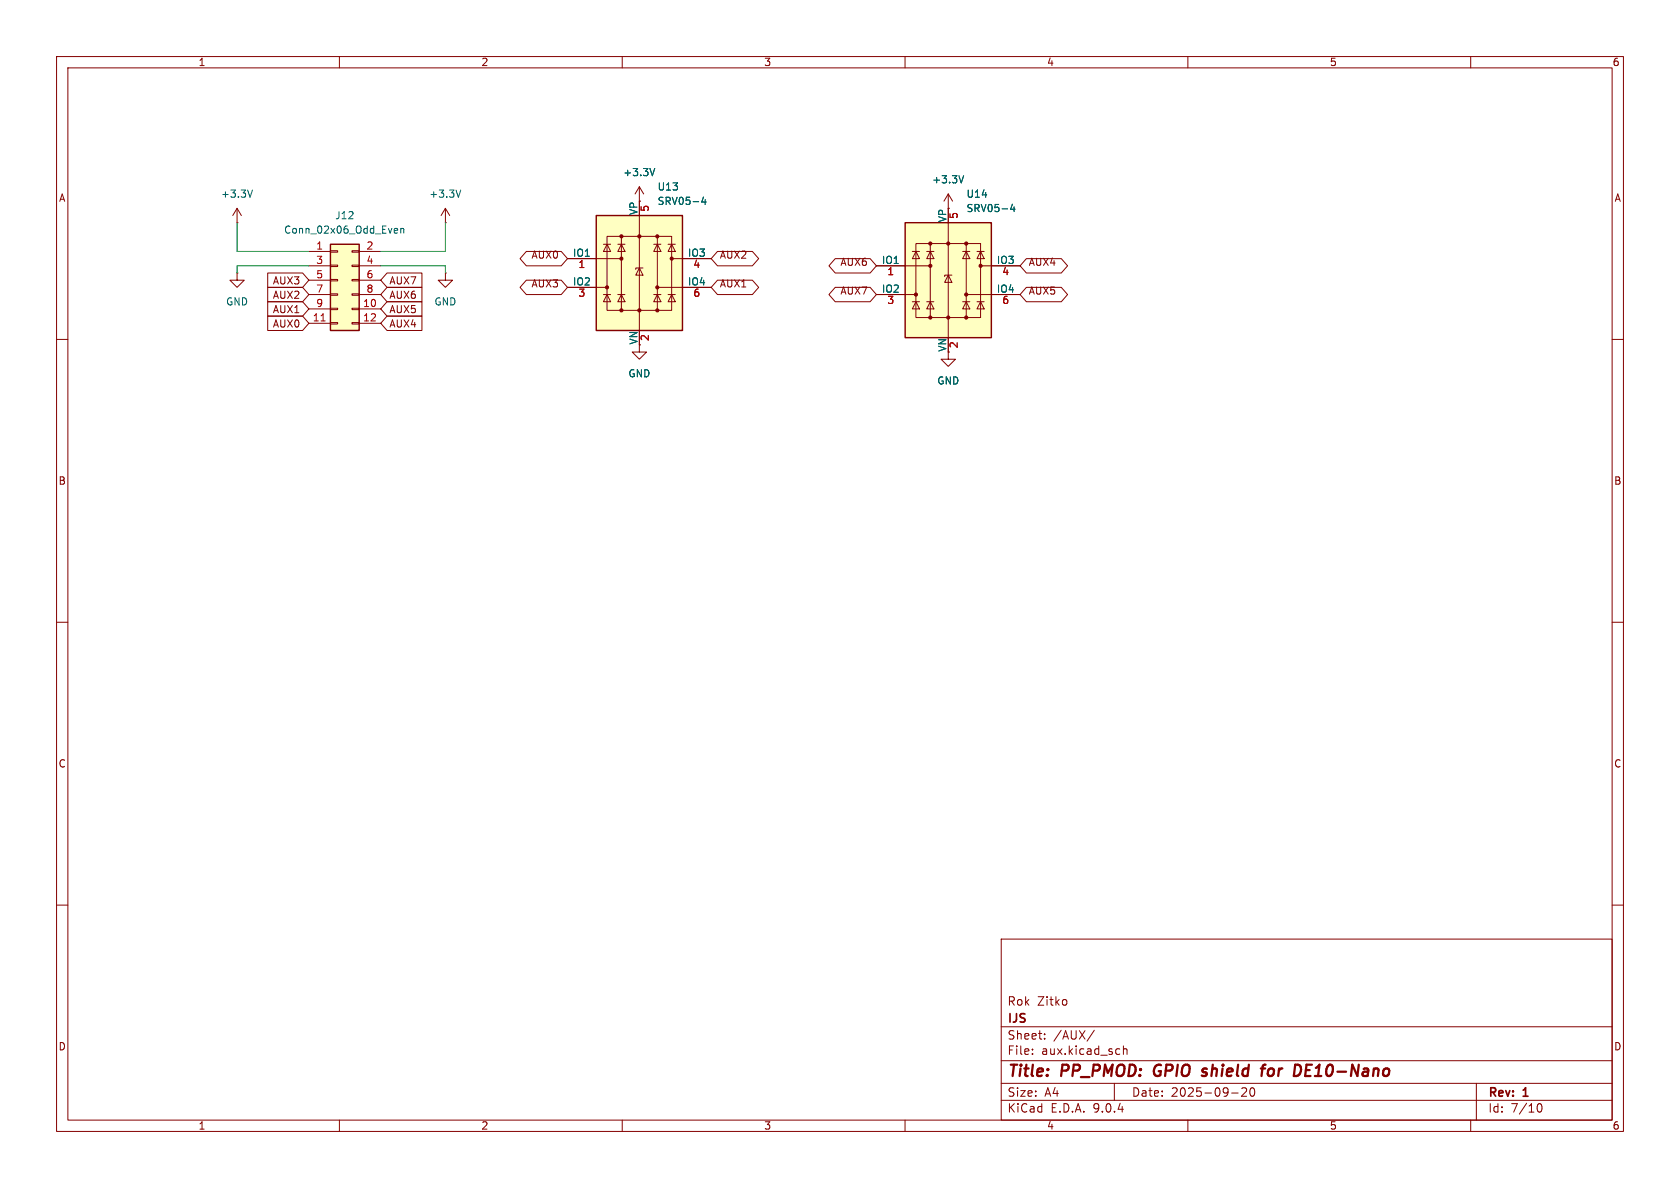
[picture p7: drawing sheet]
(kicad_sch
 (version 20250114)
 (generator "eeschema")
 (generator_version "9.0")
 (paper "A4")
 (title_block
  (title "PP_PMOD: GPIO shield for DE10-Nano")
  (date "2025-09-20")
  (rev "1")
  (company "IJS")
  (comment 1 "Rok Zitko"))
 (lib_symbols
  (symbol "Connector_Generic:Conn_02x06_Odd_Even"
   (pin_names
    (offset 1.016) (hide yes)) (exclude_from_sim no) (in_bom yes) (on_board yes)
   (property "Reference" "J" (at 1.27 7.62 0) (effects (font (size 1.27 1.27))))
   (property "Value" "Conn_02x06_Odd_Even" (at 1.27 -10.16 0) (effects (font (size 1.27 1.27))))
   (property "Footprint" "" (at 0 0 0) (effects (font (size 1.27 1.27)) (hide yes)))
   (property "Datasheet" "~" (at 0 0 0) (effects (font (size 1.27 1.27)) (hide yes)))
   (property "Description" "Generic connector, double row, 02x06, odd/even pin numbering scheme (row 1 odd numbers, row 2 even numbers), script generated (kicad-library-utils/schlib/autogen/connector/)" (at 0 0 0) (effects (font (size 1.27 1.27)) (hide yes)))
   (symbol "Conn_02x06_Odd_Even_1_1"
    (rectangle (start -1.27 6.35) (end 3.81 -8.89) (stroke (width 0.254) (type default)) (fill (type background)))
    (rectangle (start -1.27 5.207) (end 0 4.953) (stroke (width 0.1524) (type default)) (fill (type none)))
    (rectangle (start -1.27 2.667) (end 0 2.413) (stroke (width 0.1524) (type default)) (fill (type none)))
    (rectangle (start -1.27 0.127) (end 0 -0.127) (stroke (width 0.1524) (type default)) (fill (type none)))
    (rectangle (start -1.27 -2.413) (end 0 -2.667) (stroke (width 0.1524) (type default)) (fill (type none)))
    (rectangle (start -1.27 -4.953) (end 0 -5.207) (stroke (width 0.1524) (type default)) (fill (type none)))
    (rectangle (start -1.27 -7.493) (end 0 -7.747) (stroke (width 0.1524) (type default)) (fill (type none)))
    (rectangle (start 3.81 5.207) (end 2.54 4.953) (stroke (width 0.1524) (type default)) (fill (type none)))
    (rectangle (start 3.81 2.667) (end 2.54 2.413) (stroke (width 0.1524) (type default)) (fill (type none)))
    (rectangle (start 3.81 0.127) (end 2.54 -0.127) (stroke (width 0.1524) (type default)) (fill (type none)))
    (rectangle (start 3.81 -2.413) (end 2.54 -2.667) (stroke (width 0.1524) (type default)) (fill (type none)))
    (rectangle (start 3.81 -4.953) (end 2.54 -5.207) (stroke (width 0.1524) (type default)) (fill (type none)))
    (rectangle (start 3.81 -7.493) (end 2.54 -7.747) (stroke (width 0.1524) (type default)) (fill (type none)))
    (pin passive line (at -5.08 5.08 0) (length 3.81) (name "Pin_1" (effects (font (size 1.27 1.27)))) (number "1" (effects (font (size 1.27 1.27)))))
    (pin passive line (at -5.08 2.54 0) (length 3.81) (name "Pin_3" (effects (font (size 1.27 1.27)))) (number "3" (effects (font (size 1.27 1.27)))))
    (pin passive line (at -5.08 0 0) (length 3.81) (name "Pin_5" (effects (font (size 1.27 1.27)))) (number "5" (effects (font (size 1.27 1.27)))))
    (pin passive line (at -5.08 -2.54 0) (length 3.81) (name "Pin_7" (effects (font (size 1.27 1.27)))) (number "7" (effects (font (size 1.27 1.27)))))
    (pin passive line (at -5.08 -5.08 0) (length 3.81) (name "Pin_9" (effects (font (size 1.27 1.27)))) (number "9" (effects (font (size 1.27 1.27)))))
    (pin passive line (at -5.08 -7.62 0) (length 3.81) (name "Pin_11" (effects (font (size 1.27 1.27)))) (number "11" (effects (font (size 1.27 1.27)))))
    (pin passive line (at 7.62 5.08 180) (length 3.81) (name "Pin_2" (effects (font (size 1.27 1.27)))) (number "2" (effects (font (size 1.27 1.27)))))
    (pin passive line (at 7.62 2.54 180) (length 3.81) (name "Pin_4" (effects (font (size 1.27 1.27)))) (number "4" (effects (font (size 1.27 1.27)))))
    (pin passive line (at 7.62 0 180) (length 3.81) (name "Pin_6" (effects (font (size 1.27 1.27)))) (number "6" (effects (font (size 1.27 1.27)))))
    (pin passive line (at 7.62 -2.54 180) (length 3.81) (name "Pin_8" (effects (font (size 1.27 1.27)))) (number "8" (effects (font (size 1.27 1.27)))))
    (pin passive line (at 7.62 -5.08 180) (length 3.81) (name "Pin_10" (effects (font (size 1.27 1.27)))) (number "10" (effects (font (size 1.27 1.27)))))
    (pin passive line (at 7.62 -7.62 180) (length 3.81) (name "Pin_12" (effects (font (size 1.27 1.27)))) (number "12" (effects (font (size 1.27 1.27))))))
   (embedded_fonts no))
  (symbol "Power_Protection:SRV05-4"
   (pin_names
    (offset 0)) (exclude_from_sim no) (in_bom yes) (on_board yes)
   (property "Reference" "U" (at -5.08 11.43 0) (effects (font (size 1.27 1.27)) (justify right)))
   (property "Value" "SRV05-4" (at 2.54 11.43 0) (effects (font (size 1.27 1.27)) (justify left)))
   (property "Footprint" "Package_TO_SOT_SMD:SOT-23-6" (at 17.78 -11.43 0) (effects (font (size 1.27 1.27)) (hide yes)))
   (property "Datasheet" "http://www.onsemi.com/pub/Collateral/SRV05-4-D.PDF" (at 0 0 0) (effects (font (size 1.27 1.27)) (hide yes)))
   (property "Description" "ESD Protection Diodes with Low Clamping Voltage, SOT-23-6" (at 0 0 0) (effects (font (size 1.27 1.27)) (hide yes)))
   (symbol "SRV05-4_0_0"
    (rectangle (start -5.715 6.477) (end 5.715 -6.604) (stroke (width 0) (type default)) (fill (type none)))
    (polyline (pts (xy -3.175 -6.604) (xy -3.175 6.477)) (stroke (width 0) (type default)) (fill (type none)))
    (polyline (pts (xy 3.175 6.477) (xy 3.175 -6.604)) (stroke (width 0) (type default)) (fill (type none))))
   (symbol "SRV05-4_0_1"
    (polyline (pts (xy -7.747 2.54) (xy -3.175 2.54)) (stroke (width 0) (type default)) (fill (type none)))
    (rectangle (start -7.62 10.16) (end 7.62 -10.16) (stroke (width 0.254) (type default)) (fill (type background)))
    (polyline (pts (xy -7.62 -2.54) (xy -5.715 -2.54)) (stroke (width 0) (type default)) (fill (type none)))
    (circle (center -5.715 -2.54) (radius 0.2794) (stroke (width 0) (type default)) (fill (type outline)))
    (polyline (pts (xy -5.08 5.08) (xy -6.35 5.08)) (stroke (width 0) (type default)) (fill (type none)))
    (polyline (pts (xy -5.08 3.81) (xy -6.35 3.81) (xy -5.715 5.08) (xy -5.08 3.81)) (stroke (width 0) (type default)) (fill (type none)))
    (polyline (pts (xy -5.08 -3.81) (xy -6.35 -3.81)) (stroke (width 0) (type default)) (fill (type none)))
    (polyline (pts (xy -5.08 -5.08) (xy -6.35 -5.08) (xy -5.715 -3.81) (xy -5.08 -5.08)) (stroke (width 0) (type default)) (fill (type none)))
    (circle (center -3.175 6.477) (radius 0.2794) (stroke (width 0) (type default)) (fill (type outline)))
    (circle (center -3.175 2.54) (radius 0.2794) (stroke (width 0) (type default)) (fill (type outline)))
    (circle (center -3.175 -6.604) (radius 0.2794) (stroke (width 0) (type default)) (fill (type outline)))
    (polyline (pts (xy -2.54 5.08) (xy -3.81 5.08)) (stroke (width 0) (type default)) (fill (type none)))
    (polyline (pts (xy -2.54 3.81) (xy -3.81 3.81) (xy -3.175 5.08) (xy -2.54 3.81)) (stroke (width 0) (type default)) (fill (type none)))
    (polyline (pts (xy -2.54 -3.81) (xy -3.81 -3.81)) (stroke (width 0) (type default)) (fill (type none)))
    (polyline (pts (xy -2.54 -5.08) (xy -3.81 -5.08) (xy -3.175 -3.81) (xy -2.54 -5.08)) (stroke (width 0) (type default)) (fill (type none)))
    (polyline (pts (xy 0 10.16) (xy 0 -10.16)) (stroke (width 0) (type default)) (fill (type none)))
    (circle (center 0 6.477) (radius 0.2794) (stroke (width 0) (type default)) (fill (type outline)))
    (circle (center 0 -6.604) (radius 0.2794) (stroke (width 0) (type default)) (fill (type outline)))
    (polyline (pts (xy 0.635 0.889) (xy -0.635 0.889) (xy -0.635 0.635)) (stroke (width 0) (type default)) (fill (type none)))
    (polyline (pts (xy 0.635 -0.381) (xy -0.635 -0.381) (xy 0 0.889) (xy 0.635 -0.381)) (stroke (width 0) (type default)) (fill (type none)))
    (circle (center 3.175 6.477) (radius 0.2794) (stroke (width 0) (type default)) (fill (type outline)))
    (circle (center 3.175 -2.54) (radius 0.2794) (stroke (width 0) (type default)) (fill (type outline)))
    (circle (center 3.175 -6.604) (radius 0.2794) (stroke (width 0) (type default)) (fill (type outline)))
    (polyline (pts (xy 3.81 5.08) (xy 2.54 5.08)) (stroke (width 0) (type default)) (fill (type none)))
    (polyline (pts (xy 3.81 3.81) (xy 2.54 3.81) (xy 3.175 5.08) (xy 3.81 3.81)) (stroke (width 0) (type default)) (fill (type none)))
    (polyline (pts (xy 3.81 -3.81) (xy 2.54 -3.81)) (stroke (width 0) (type default)) (fill (type none)))
    (polyline (pts (xy 3.81 -5.08) (xy 2.54 -5.08) (xy 3.175 -3.81) (xy 3.81 -5.08)) (stroke (width 0) (type default)) (fill (type none)))
    (circle (center 5.715 2.54) (radius 0.2794) (stroke (width 0) (type default)) (fill (type outline)))
    (polyline (pts (xy 6.35 5.08) (xy 5.08 5.08)) (stroke (width 0) (type default)) (fill (type none)))
    (polyline (pts (xy 6.35 3.81) (xy 5.08 3.81) (xy 5.715 5.08) (xy 6.35 3.81)) (stroke (width 0) (type default)) (fill (type none)))
    (polyline (pts (xy 6.35 -3.81) (xy 5.08 -3.81)) (stroke (width 0) (type default)) (fill (type none)))
    (polyline (pts (xy 6.35 -5.08) (xy 5.08 -5.08) (xy 5.715 -3.81) (xy 6.35 -5.08)) (stroke (width 0) (type default)) (fill (type none)))
    (polyline (pts (xy 7.62 2.54) (xy 5.715 2.54)) (stroke (width 0) (type default)) (fill (type none)))
    (polyline (pts (xy 7.62 -2.54) (xy 3.175 -2.54)) (stroke (width 0) (type default)) (fill (type none))))
   (symbol "SRV05-4_1_1"
    (pin passive line (at -12.7 2.54 0) (length 5.08) (name "IO1" (effects (font (size 1.27 1.27)))) (number "1" (effects (font (size 1.27 1.27)))))
    (pin passive line (at -12.7 -2.54 0) (length 5.08) (name "IO2" (effects (font (size 1.27 1.27)))) (number "3" (effects (font (size 1.27 1.27)))))
    (pin passive line (at 0 12.7 270) (length 2.54) (name "VP" (effects (font (size 1.27 1.27)))) (number "5" (effects (font (size 1.27 1.27)))))
    (pin passive line (at 0 -12.7 90) (length 2.54) (name "VN" (effects (font (size 1.27 1.27)))) (number "2" (effects (font (size 1.27 1.27)))))
    (pin passive line (at 12.7 2.54 180) (length 5.08) (name "IO3" (effects (font (size 1.27 1.27)))) (number "4" (effects (font (size 1.27 1.27)))))
    (pin passive line (at 12.7 -2.54 180) (length 5.08) (name "IO4" (effects (font (size 1.27 1.27)))) (number "6" (effects (font (size 1.27 1.27))))))
   (embedded_fonts no))
  (symbol "power:+3.3V"
   (power)
   (pin_numbers (hide yes))
   (pin_names
    (offset 0) (hide yes)) (exclude_from_sim no) (in_bom yes) (on_board yes)
   (property "Reference" "#PWR" (at 0 -3.81 0) (effects (font (size 1.27 1.27)) (hide yes)))
   (property "Value" "+3.3V" (at 0 3.556 0) (effects (font (size 1.27 1.27))))
   (property "Footprint" "" (at 0 0 0) (effects (font (size 1.27 1.27)) (hide yes)))
   (property "Datasheet" "" (at 0 0 0) (effects (font (size 1.27 1.27)) (hide yes)))
   (property "Description" "Power symbol creates a global label with name \"+3.3V\"" (at 0 0 0) (effects (font (size 1.27 1.27)) (hide yes)))
   (symbol "+3.3V_0_1"
    (polyline (pts (xy -0.762 1.27) (xy 0 2.54)) (stroke (width 0) (type default)) (fill (type none)))
    (polyline (pts (xy 0 2.54) (xy 0.762 1.27)) (stroke (width 0) (type default)) (fill (type none)))
    (polyline (pts (xy 0 0) (xy 0 2.54)) (stroke (width 0) (type default)) (fill (type none))))
   (symbol "+3.3V_1_1"
    (pin power_in line (at 0 0 90) (length 0) (name "~" (effects (font (size 1.27 1.27)))) (number "1" (effects (font (size 1.27 1.27))))))
   (embedded_fonts no))
  (symbol "power:GND"
   (power)
   (pin_numbers (hide yes))
   (pin_names
    (offset 0) (hide yes)) (exclude_from_sim no) (in_bom yes) (on_board yes)
   (property "Reference" "#PWR" (at 0 -6.35 0) (effects (font (size 1.27 1.27)) (hide yes)))
   (property "Value" "GND" (at 0 -3.81 0) (effects (font (size 1.27 1.27))))
   (property "Footprint" "" (at 0 0 0) (effects (font (size 1.27 1.27)) (hide yes)))
   (property "Datasheet" "" (at 0 0 0) (effects (font (size 1.27 1.27)) (hide yes)))
   (property "Description" "Power symbol creates a global label with name \"GND\" , ground" (at 0 0 0) (effects (font (size 1.27 1.27)) (hide yes)))
   (symbol "GND_0_1"
    (polyline (pts (xy 0 0) (xy 0 -1.27) (xy 1.27 -1.27) (xy 0 -2.54) (xy -1.27 -1.27) (xy 0 -1.27)) (stroke (width 0) (type default)) (fill (type none))))
   (symbol "GND_1_1"
    (pin power_in line (at 0 0 270) (length 0) (name "~" (effects (font (size 1.27 1.27)))) (number "1" (effects (font (size 1.27 1.27))))))
   (embedded_fonts no)))
 (wire
  (pts (xy 78.74 48.26) (xy 78.74 46.99))
  (stroke (width 0) (type default)))
 (wire
  (pts (xy 41.91 44.45) (xy 54.61 44.45))
  (stroke (width 0) (type default)))
 (wire
  (pts (xy 41.91 39.37) (xy 41.91 44.45))
  (stroke (width 0) (type default)))
 (wire
  (pts (xy 41.91 46.99) (xy 41.91 48.26))
  (stroke (width 0) (type default)))
 (wire
  (pts (xy 78.74 44.45) (xy 78.74 39.37))
  (stroke (width 0) (type default)))
 (wire
  (pts (xy 54.61 46.99) (xy 41.91 46.99))
  (stroke (width 0) (type default)))
 (wire
  (pts (xy 78.74 46.99) (xy 67.31 46.99))
  (stroke (width 0) (type default)))
 (wire
  (pts (xy 67.31 44.45) (xy 78.74 44.45))
  (stroke (width 0) (type default)))
 (global_label "AUX7"
  (shape input)
  (at 67.31 49.53 0)
  (fields_autoplaced yes)
  (effects (font (size 1.27 1.27)) (justify left))
  (property "Intersheetrefs" "${INTERSHEET_REFS}" (at 75.1333 49.53 0) (effects (font (size 1.27 1.27)) (justify left) (hide yes))))
 (global_label "AUX1"
  (shape input)
  (at 54.61 54.61 180)
  (fields_autoplaced yes)
  (effects (font (size 1.27 1.27)) (justify right))
  (property "Intersheetrefs" "${INTERSHEET_REFS}" (at 46.7867 54.61 0) (effects (font (size 1.27 1.27)) (justify right) (hide yes))))
 (global_label "AUX2"
  (shape bidirectional)
  (at 125.73 45.72 0)
  (effects (font (size 1.27 1.27)) (justify left bottom))
  (property "Intersheetrefs" "${INTERSHEET_REFS}" (at 125.73 45.72 0) (effects (font (size 1.27 1.27)) (hide yes))))
 (global_label "AUX0"
  (shape input)
  (at 54.61 57.15 180)
  (fields_autoplaced yes)
  (effects (font (size 1.27 1.27)) (justify right))
  (property "Intersheetrefs" "${INTERSHEET_REFS}" (at 46.7867 57.15 0) (effects (font (size 1.27 1.27)) (justify right) (hide yes))))
 (global_label "AUX7"
  (shape bidirectional)
  (at 154.94 52.07 180)
  (effects (font (size 1.27 1.27)) (justify right bottom))
  (property "Intersheetrefs" "${INTERSHEET_REFS}" (at 154.94 52.07 0) (effects (font (size 1.27 1.27)) (hide yes))))
 (global_label "AUX6"
  (shape bidirectional)
  (at 154.94 46.99 180)
  (effects (font (size 1.27 1.27)) (justify right bottom))
  (property "Intersheetrefs" "${INTERSHEET_REFS}" (at 154.94 46.99 0) (effects (font (size 1.27 1.27)) (hide yes))))
 (global_label "AUX4"
  (shape input)
  (at 67.31 57.15 0)
  (fields_autoplaced yes)
  (effects (font (size 1.27 1.27)) (justify left))
  (property "Intersheetrefs" "${INTERSHEET_REFS}" (at 75.1333 57.15 0) (effects (font (size 1.27 1.27)) (justify left) (hide yes))))
 (global_label "AUX4"
  (shape bidirectional)
  (at 180.34 46.99 0)
  (effects (font (size 1.27 1.27)) (justify left bottom))
  (property "Intersheetrefs" "${INTERSHEET_REFS}" (at 180.34 46.99 0) (effects (font (size 1.27 1.27)) (hide yes))))
 (global_label "AUX3"
  (shape input)
  (at 54.61 49.53 180)
  (fields_autoplaced yes)
  (effects (font (size 1.27 1.27)) (justify right))
  (property "Intersheetrefs" "${INTERSHEET_REFS}" (at 46.7867 49.53 0) (effects (font (size 1.27 1.27)) (justify right) (hide yes))))
 (global_label "AUX0"
  (shape bidirectional)
  (at 100.33 45.72 180)
  (effects (font (size 1.27 1.27)) (justify right bottom))
  (property "Intersheetrefs" "${INTERSHEET_REFS}" (at 100.33 45.72 0) (effects (font (size 1.27 1.27)) (hide yes))))
 (global_label "AUX3"
  (shape bidirectional)
  (at 100.33 50.8 180)
  (effects (font (size 1.27 1.27)) (justify right bottom))
  (property "Intersheetrefs" "${INTERSHEET_REFS}" (at 100.33 50.8 0) (effects (font (size 1.27 1.27)) (hide yes))))
 (global_label "AUX5"
  (shape bidirectional)
  (at 180.34 52.07 0)
  (effects (font (size 1.27 1.27)) (justify left bottom))
  (property "Intersheetrefs" "${INTERSHEET_REFS}" (at 180.34 52.07 0) (effects (font (size 1.27 1.27)) (hide yes))))
 (global_label "AUX2"
  (shape input)
  (at 54.61 52.07 180)
  (fields_autoplaced yes)
  (effects (font (size 1.27 1.27)) (justify right))
  (property "Intersheetrefs" "${INTERSHEET_REFS}" (at 46.7867 52.07 0) (effects (font (size 1.27 1.27)) (justify right) (hide yes))))
 (global_label "AUX6"
  (shape input)
  (at 67.31 52.07 0)
  (fields_autoplaced yes)
  (effects (font (size 1.27 1.27)) (justify left))
  (property "Intersheetrefs" "${INTERSHEET_REFS}" (at 75.1333 52.07 0) (effects (font (size 1.27 1.27)) (justify left) (hide yes))))
 (global_label "AUX5"
  (shape input)
  (at 67.31 54.61 0)
  (fields_autoplaced yes)
  (effects (font (size 1.27 1.27)) (justify left))
  (property "Intersheetrefs" "${INTERSHEET_REFS}" (at 75.1333 54.61 0) (effects (font (size 1.27 1.27)) (justify left) (hide yes))))
 (global_label "AUX1"
  (shape bidirectional)
  (at 125.73 50.8 0)
  (effects (font (size 1.27 1.27)) (justify left bottom))
  (property "Intersheetrefs" "${INTERSHEET_REFS}" (at 125.73 50.8 0) (effects (font (size 1.27 1.27)) (hide yes))))
 (symbol
  (lib_id "Power_Protection:SRV05-4")
  (at 167.64 49.53 0)
  (unit 1)
  (exclude_from_sim no)
  (in_bom yes)
  (on_board yes)
  (dnp no)
  (fields_autoplaced yes)
  (property "Reference" "U14" (at 170.7581 34.29 0) (effects (font (size 1.27 1.27)) (justify left)))
  (property "Value" "SRV05-4" (at 170.7581 36.83 0) (effects (font (size 1.27 1.27)) (justify left)))
  (property "Footprint" "Package_TO_SOT_SMD:SOT-23-6" (at 185.42 60.96 0) (effects (font (size 1.27 1.27)) (hide yes)))
  (property "Datasheet" "http://www.onsemi.com/pub/Collateral/SRV05-4-D.PDF" (at 167.64 49.53 0) (effects (font (size 1.27 1.27)) (hide yes)))
  (property "Description" "ESD Protection Diodes with Low Clamping Voltage, SOT-23-6" (at 167.64 49.53 0) (effects (font (size 1.27 1.27)) (hide yes)))
  (pin "1")
  (pin "4")
  (pin "5")
  (pin "3")
  (pin "2")
  (pin "6"))
 (symbol
  (lib_id "power:+3.3V")
  (at 113.03 35.56 0)
  (unit 1)
  (exclude_from_sim no)
  (in_bom yes)
  (on_board yes)
  (dnp no)
  (fields_autoplaced yes)
  (property "Reference" "#PWR098" (at 113.03 39.37 0) (effects (font (size 1.27 1.27)) (hide yes)))
  (property "Value" "+3.3V" (at 113.03 30.48 0) (effects (font (size 1.27 1.27))))
  (property "Footprint" "" (at 113.03 35.56 0) (effects (font (size 1.27 1.27)) (hide yes)))
  (property "Datasheet" "" (at 113.03 35.56 0) (effects (font (size 1.27 1.27)) (hide yes)))
  (property "Description" "Power symbol creates a global label with name \"+3.3V\"" (at 113.03 35.56 0) (effects (font (size 1.27 1.27)) (hide yes)))
  (pin "1"))
 (symbol
  (lib_id "Connector_Generic:Conn_02x06_Odd_Even")
  (at 59.69 49.53 0)
  (unit 1)
  (exclude_from_sim no)
  (in_bom yes)
  (on_board yes)
  (dnp no)
  (fields_autoplaced yes)
  (property "Reference" "J12" (at 60.96 38.1 0) (effects (font (size 1.27 1.27))))
  (property "Value" "Conn_02x06_Odd_Even" (at 60.96 40.64 0) (effects (font (size 1.27 1.27))))
  (property "Footprint" "Connector_PinSocket_2.54mm:PinSocket_2x06_P2.54mm_Horizontal" (at 59.69 49.53 0) (effects (font (size 1.27 1.27)) (hide yes)))
  (property "Datasheet" "~" (at 59.69 49.53 0) (effects (font (size 1.27 1.27)) (hide yes)))
  (property "Description" "Generic connector, double row, 02x06, odd/even pin numbering scheme (row 1 odd numbers, row 2 even numbers), script generated (kicad-library-utils/schlib/autogen/connector/)" (at 59.69 49.53 0) (effects (font (size 1.27 1.27)) (hide yes)))
  (pin "4")
  (pin "6")
  (pin "1")
  (pin "11")
  (pin "2")
  (pin "8")
  (pin "10")
  (pin "12")
  (pin "7")
  (pin "9")
  (pin "5")
  (pin "3"))
 (symbol
  (lib_id "power:+3.3V")
  (at 41.91 39.37 0)
  (unit 1)
  (exclude_from_sim no)
  (in_bom yes)
  (on_board yes)
  (dnp no)
  (fields_autoplaced yes)
  (property "Reference" "#PWR042" (at 41.91 43.18 0) (effects (font (size 1.27 1.27)) (hide yes)))
  (property "Value" "+3.3V" (at 41.91 34.29 0) (effects (font (size 1.27 1.27))))
  (property "Footprint" "" (at 41.91 39.37 0) (effects (font (size 1.27 1.27)) (hide yes)))
  (property "Datasheet" "" (at 41.91 39.37 0) (effects (font (size 1.27 1.27)) (hide yes)))
  (property "Description" "Power symbol creates a global label with name \"+3.3V\"" (at 41.91 39.37 0) (effects (font (size 1.27 1.27)) (hide yes)))
  (pin "1"))
 (symbol
  (lib_id "power:GND")
  (at 113.03 60.96 0)
  (unit 1)
  (exclude_from_sim no)
  (in_bom yes)
  (on_board yes)
  (dnp no)
  (fields_autoplaced yes)
  (property "Reference" "#PWR097" (at 113.03 67.31 0) (effects (font (size 1.27 1.27)) (hide yes)))
  (property "Value" "GND" (at 113.03 66.04 0) (effects (font (size 1.27 1.27))))
  (property "Footprint" "" (at 113.03 60.96 0) (effects (font (size 1.27 1.27)) (hide yes)))
  (property "Datasheet" "" (at 113.03 60.96 0) (effects (font (size 1.27 1.27)) (hide yes)))
  (property "Description" "Power symbol creates a global label with name \"GND\" , ground" (at 113.03 60.96 0) (effects (font (size 1.27 1.27)) (hide yes)))
  (pin "1"))
 (symbol
  (lib_id "power:GND")
  (at 78.74 48.26 0)
  (unit 1)
  (exclude_from_sim no)
  (in_bom yes)
  (on_board yes)
  (dnp no)
  (fields_autoplaced yes)
  (property "Reference" "#PWR041" (at 78.74 54.61 0) (effects (font (size 1.27 1.27)) (hide yes)))
  (property "Value" "GND" (at 78.74 53.34 0) (effects (font (size 1.27 1.27))))
  (property "Footprint" "" (at 78.74 48.26 0) (effects (font (size 1.27 1.27)) (hide yes)))
  (property "Datasheet" "" (at 78.74 48.26 0) (effects (font (size 1.27 1.27)) (hide yes)))
  (property "Description" "Power symbol creates a global label with name \"GND\" , ground" (at 78.74 48.26 0) (effects (font (size 1.27 1.27)) (hide yes)))
  (pin "1"))
 (symbol
  (lib_id "power:GND")
  (at 41.91 48.26 0)
  (unit 1)
  (exclude_from_sim no)
  (in_bom yes)
  (on_board yes)
  (dnp no)
  (fields_autoplaced yes)
  (property "Reference" "#PWR040" (at 41.91 54.61 0) (effects (font (size 1.27 1.27)) (hide yes)))
  (property "Value" "GND" (at 41.91 53.34 0) (effects (font (size 1.27 1.27))))
  (property "Footprint" "" (at 41.91 48.26 0) (effects (font (size 1.27 1.27)) (hide yes)))
  (property "Datasheet" "" (at 41.91 48.26 0) (effects (font (size 1.27 1.27)) (hide yes)))
  (property "Description" "Power symbol creates a global label with name \"GND\" , ground" (at 41.91 48.26 0) (effects (font (size 1.27 1.27)) (hide yes)))
  (pin "1"))
 (symbol
  (lib_id "power:GND")
  (at 167.64 62.23 0)
  (unit 1)
  (exclude_from_sim no)
  (in_bom yes)
  (on_board yes)
  (dnp no)
  (fields_autoplaced yes)
  (property "Reference" "#PWR0100" (at 167.64 68.58 0) (effects (font (size 1.27 1.27)) (hide yes)))
  (property "Value" "GND" (at 167.64 67.31 0) (effects (font (size 1.27 1.27))))
  (property "Footprint" "" (at 167.64 62.23 0) (effects (font (size 1.27 1.27)) (hide yes)))
  (property "Datasheet" "" (at 167.64 62.23 0) (effects (font (size 1.27 1.27)) (hide yes)))
  (property "Description" "Power symbol creates a global label with name \"GND\" , ground" (at 167.64 62.23 0) (effects (font (size 1.27 1.27)) (hide yes)))
  (pin "1"))
 (symbol
  (lib_id "Power_Protection:SRV05-4")
  (at 113.03 48.26 0)
  (unit 1)
  (exclude_from_sim no)
  (in_bom yes)
  (on_board yes)
  (dnp no)
  (fields_autoplaced yes)
  (property "Reference" "U13" (at 116.1481 33.02 0) (effects (font (size 1.27 1.27)) (justify left)))
  (property "Value" "SRV05-4" (at 116.1481 35.56 0) (effects (font (size 1.27 1.27)) (justify left)))
  (property "Footprint" "Package_TO_SOT_SMD:SOT-23-6" (at 130.81 59.69 0) (effects (font (size 1.27 1.27)) (hide yes)))
  (property "Datasheet" "http://www.onsemi.com/pub/Collateral/SRV05-4-D.PDF" (at 113.03 48.26 0) (effects (font (size 1.27 1.27)) (hide yes)))
  (property "Description" "ESD Protection Diodes with Low Clamping Voltage, SOT-23-6" (at 113.03 48.26 0) (effects (font (size 1.27 1.27)) (hide yes)))
  (pin "1")
  (pin "4")
  (pin "5")
  (pin "3")
  (pin "2")
  (pin "6"))
 (symbol
  (lib_id "power:+3.3V")
  (at 78.74 39.37 0)
  (unit 1)
  (exclude_from_sim no)
  (in_bom yes)
  (on_board yes)
  (dnp no)
  (fields_autoplaced yes)
  (property "Reference" "#PWR043" (at 78.74 43.18 0) (effects (font (size 1.27 1.27)) (hide yes)))
  (property "Value" "+3.3V" (at 78.74 34.29 0) (effects (font (size 1.27 1.27))))
  (property "Footprint" "" (at 78.74 39.37 0) (effects (font (size 1.27 1.27)) (hide yes)))
  (property "Datasheet" "" (at 78.74 39.37 0) (effects (font (size 1.27 1.27)) (hide yes)))
  (property "Description" "Power symbol creates a global label with name \"+3.3V\"" (at 78.74 39.37 0) (effects (font (size 1.27 1.27)) (hide yes)))
  (pin "1"))
 (symbol
  (lib_id "power:+3.3V")
  (at 167.64 36.83 0)
  (unit 1)
  (exclude_from_sim no)
  (in_bom yes)
  (on_board yes)
  (dnp no)
  (fields_autoplaced yes)
  (property "Reference" "#PWR099" (at 167.64 40.64 0) (effects (font (size 1.27 1.27)) (hide yes)))
  (property "Value" "+3.3V" (at 167.64 31.75 0) (effects (font (size 1.27 1.27))))
  (property "Footprint" "" (at 167.64 36.83 0) (effects (font (size 1.27 1.27)) (hide yes)))
  (property "Datasheet" "" (at 167.64 36.83 0) (effects (font (size 1.27 1.27)) (hide yes)))
  (property "Description" "Power symbol creates a global label with name \"+3.3V\"" (at 167.64 36.83 0) (effects (font (size 1.27 1.27)) (hide yes)))
  (pin "1")))
